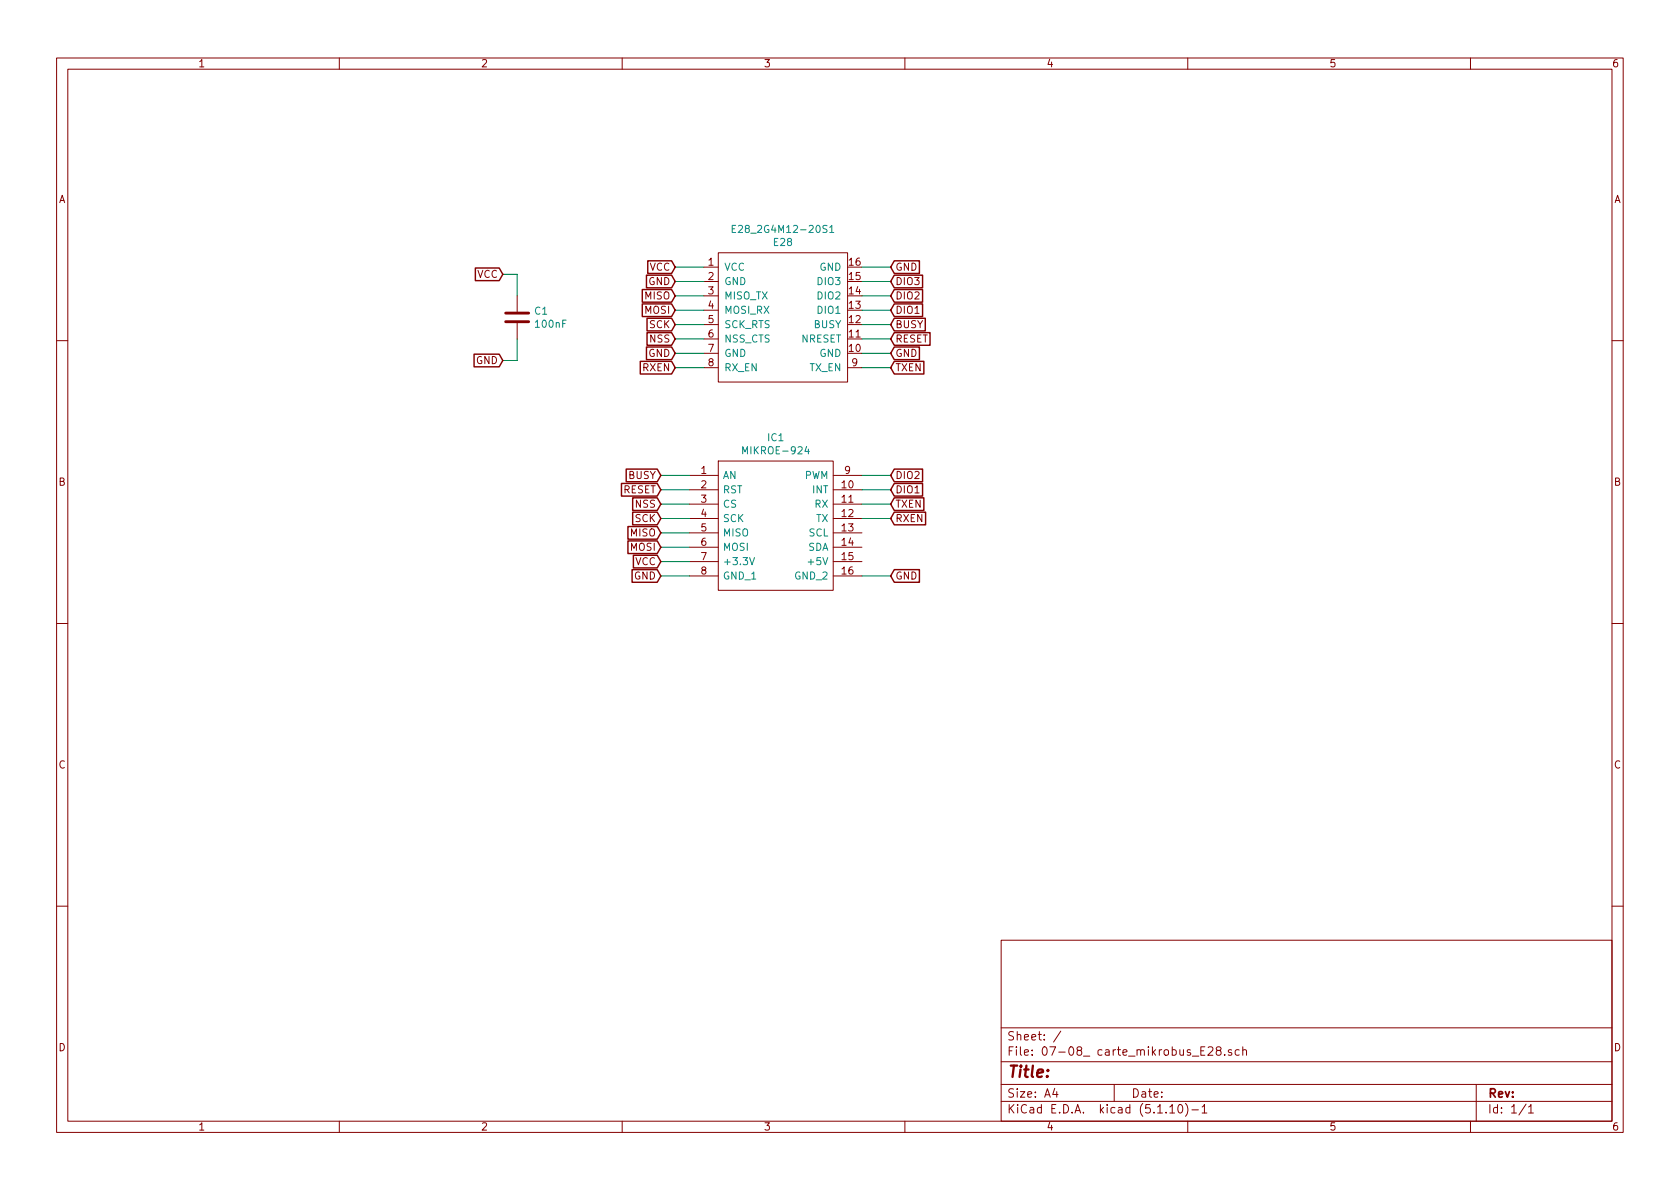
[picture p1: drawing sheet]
EESchema Schematic File Version 4
EELAYER 30 0
EELAYER END
$Descr A4 11693 8268
encoding utf-8
Sheet 1 1
Title ""
Date ""
Rev ""
Comp ""
Comment1 ""
Comment2 ""
Comment3 ""
Comment4 ""
$EndDescr
Text GLabel 6200 3500 2    50   Input ~ 0
TXEN
Text GLabel 6200 2550 2    50   Input ~ 0
TXEN
Text GLabel 4700 2550 0    50   Input ~ 0
RXEN
Text GLabel 6200 3600 2    50   Input ~ 0
RXEN
Text GLabel 6200 1850 2    50   Input ~ 0
GND
Text GLabel 6200 2450 2    50   Input ~ 0
GND
Text GLabel 4700 1950 0    50   Input ~ 0
GND
Text GLabel 4700 2450 0    50   Input ~ 0
GND
Text GLabel 4600 4000 0    50   Input ~ 0
GND
Text GLabel 6200 4000 2    50   Input ~ 0
GND
Text GLabel 4600 3900 0    50   Input ~ 0
VCC
Text GLabel 4700 1850 0    50   Input ~ 0
VCC
Text GLabel 4700 2150 0    50   Input ~ 0
MOSI
Text GLabel 4600 3800 0    50   Input ~ 0
MOSI
Text GLabel 4700 2050 0    50   Input ~ 0
MISO
Text GLabel 4600 3700 0    50   Input ~ 0
MISO
Text GLabel 4700 2250 0    50   Input ~ 0
SCK
Text GLabel 4600 3600 0    50   Input ~ 0
SCK
Text GLabel 4600 3500 0    50   Input ~ 0
NSS
Text GLabel 4700 2350 0    50   Input ~ 0
NSS
Text GLabel 4600 3400 0    50   Input ~ 0
RESET
Text GLabel 6200 2350 2    50   Input ~ 0
RESET
Text GLabel 4600 3300 0    50   Input ~ 0
BUSY
Text GLabel 6200 2250 2    50   Input ~ 0
BUSY
Text GLabel 6200 2150 2    50   Input ~ 0
DIO1
Text GLabel 6200 2050 2    50   Input ~ 0
DIO2
Text GLabel 6200 1950 2    50   Input ~ 0
DIO3
Text GLabel 6200 3400 2    50   Input ~ 0
DIO1
Text GLabel 6200 3300 2    50   Input ~ 0
DIO2
Wire Wire Line
	4700 1850 4900 1850
Wire Wire Line
	4900 1950 4700 1950
Wire Wire Line
	4700 2050 4900 2050
Wire Wire Line
	4900 2150 4700 2150
Wire Wire Line
	4700 2250 4900 2250
Wire Wire Line
	4900 2350 4700 2350
Wire Wire Line
	4700 2450 4900 2450
Wire Wire Line
	4900 2550 4700 2550
Wire Wire Line
	6000 1850 6200 1850
Wire Wire Line
	6200 1950 6000 1950
Wire Wire Line
	6000 2050 6200 2050
Wire Wire Line
	6200 2150 6000 2150
Wire Wire Line
	6000 2250 6200 2250
Wire Wire Line
	6200 2350 6000 2350
Wire Wire Line
	6000 2450 6200 2450
Wire Wire Line
	6200 2550 6000 2550
Wire Wire Line
	6200 3300 6000 3300
Wire Wire Line
	6000 3400 6200 3400
Wire Wire Line
	6200 3500 6000 3500
Wire Wire Line
	6000 3600 6200 3600
Wire Wire Line
	6200 4000 6000 4000
Wire Wire Line
	4800 3300 4600 3300
Wire Wire Line
	4600 3400 4800 3400
Wire Wire Line
	4800 3500 4600 3500
Wire Wire Line
	4600 3600 4800 3600
Wire Wire Line
	4800 3700 4600 3700
Wire Wire Line
	4600 3800 4800 3800
Wire Wire Line
	4800 3900 4600 3900
Wire Wire Line
	4600 4000 4800 4000
Text GLabel 3500 1900 0    50   Input ~ 0
VCC
Text GLabel 3500 2500 0    50   Input ~ 0
GND
$Comp
L Device:C C1
U 1 1
P 3600 2200
F 0 "C1" H 3715 2246 50  0000 L CNN
F 1 "100nF" H 3715 2155 50  0000 L CNN
F 2 "Capacitor_SMD:C_0805_2012Metric_Pad1.18x1.45mm_HandSolder" H 3638 2050 50  0001 C CNN
F 3 "~" H 3600 2200 50  0001 C CNN
	1    3600 2200
	1    0    0    -1  
$EndComp
Wire Wire Line
	3500 1900 3600 1900
Wire Wire Line
	3600 1900 3600 2050
Wire Wire Line
	3500 2500 3600 2500
Wire Wire Line
	3600 2500 3600 2350
$Comp
L Lib_E28-2G4M12-20S:E28 E28_2G4M12-20S1
U 1 1
P 5400 1350
F 0 "E28_2G4M12-20S1" H 5450 1115 50  0000 C CNN
F 1 "E28" H 5450 1024 50  0000 C CNN
F 2 "LIB_E28-2G4M12-20S:E28-2G4M12-20S" H 5400 1050 50  0001 C CNN
F 3 "" H 5400 1050 50  0001 C CNN
	1    5400 1350
	1    0    0    -1  
$EndComp
$Comp
L MIKROE-924:MIKROE-924 IC1
U 1 1
P 4800 3300
F 0 "IC1" H 5400 3565 50  0000 C CNN
F 1 "MIKROE-924" H 5400 3474 50  0000 C CNN
F 2 "MIKROE-924:MIKROE924" H 5850 3400 50  0001 L CNN
F 3 "https://www.mikroe.com/microsd-click" H 5850 3300 50  0001 L CNN
F 4 "microSD click mikroBUS" H 5850 3200 50  0001 L CNN "Description"
F 5 "5" H 5850 3100 50  0001 L CNN "Height"
F 6 "MIKROELEKTRONIKA" H 5850 3000 50  0001 L CNN "Manufacturer_Name"
F 7 "MIKROE-924" H 5850 2900 50  0001 L CNN "Manufacturer_Part_Number"
F 8 "932-MIKROE-924" H 5850 2800 50  0001 L CNN "Mouser Part Number"
F 9 "https://www.mouser.com/Search/Refine.aspx?Keyword=932-MIKROE-924" H 5850 2700 50  0001 L CNN "Mouser Price/Stock"
F 10 "" H 5850 2600 50  0001 L CNN "Arrow Part Number"
F 11 "" H 5850 2500 50  0001 L CNN "Arrow Price/Stock"
	1    4800 3300
	1    0    0    -1  
$EndComp
$EndSCHEMATC
